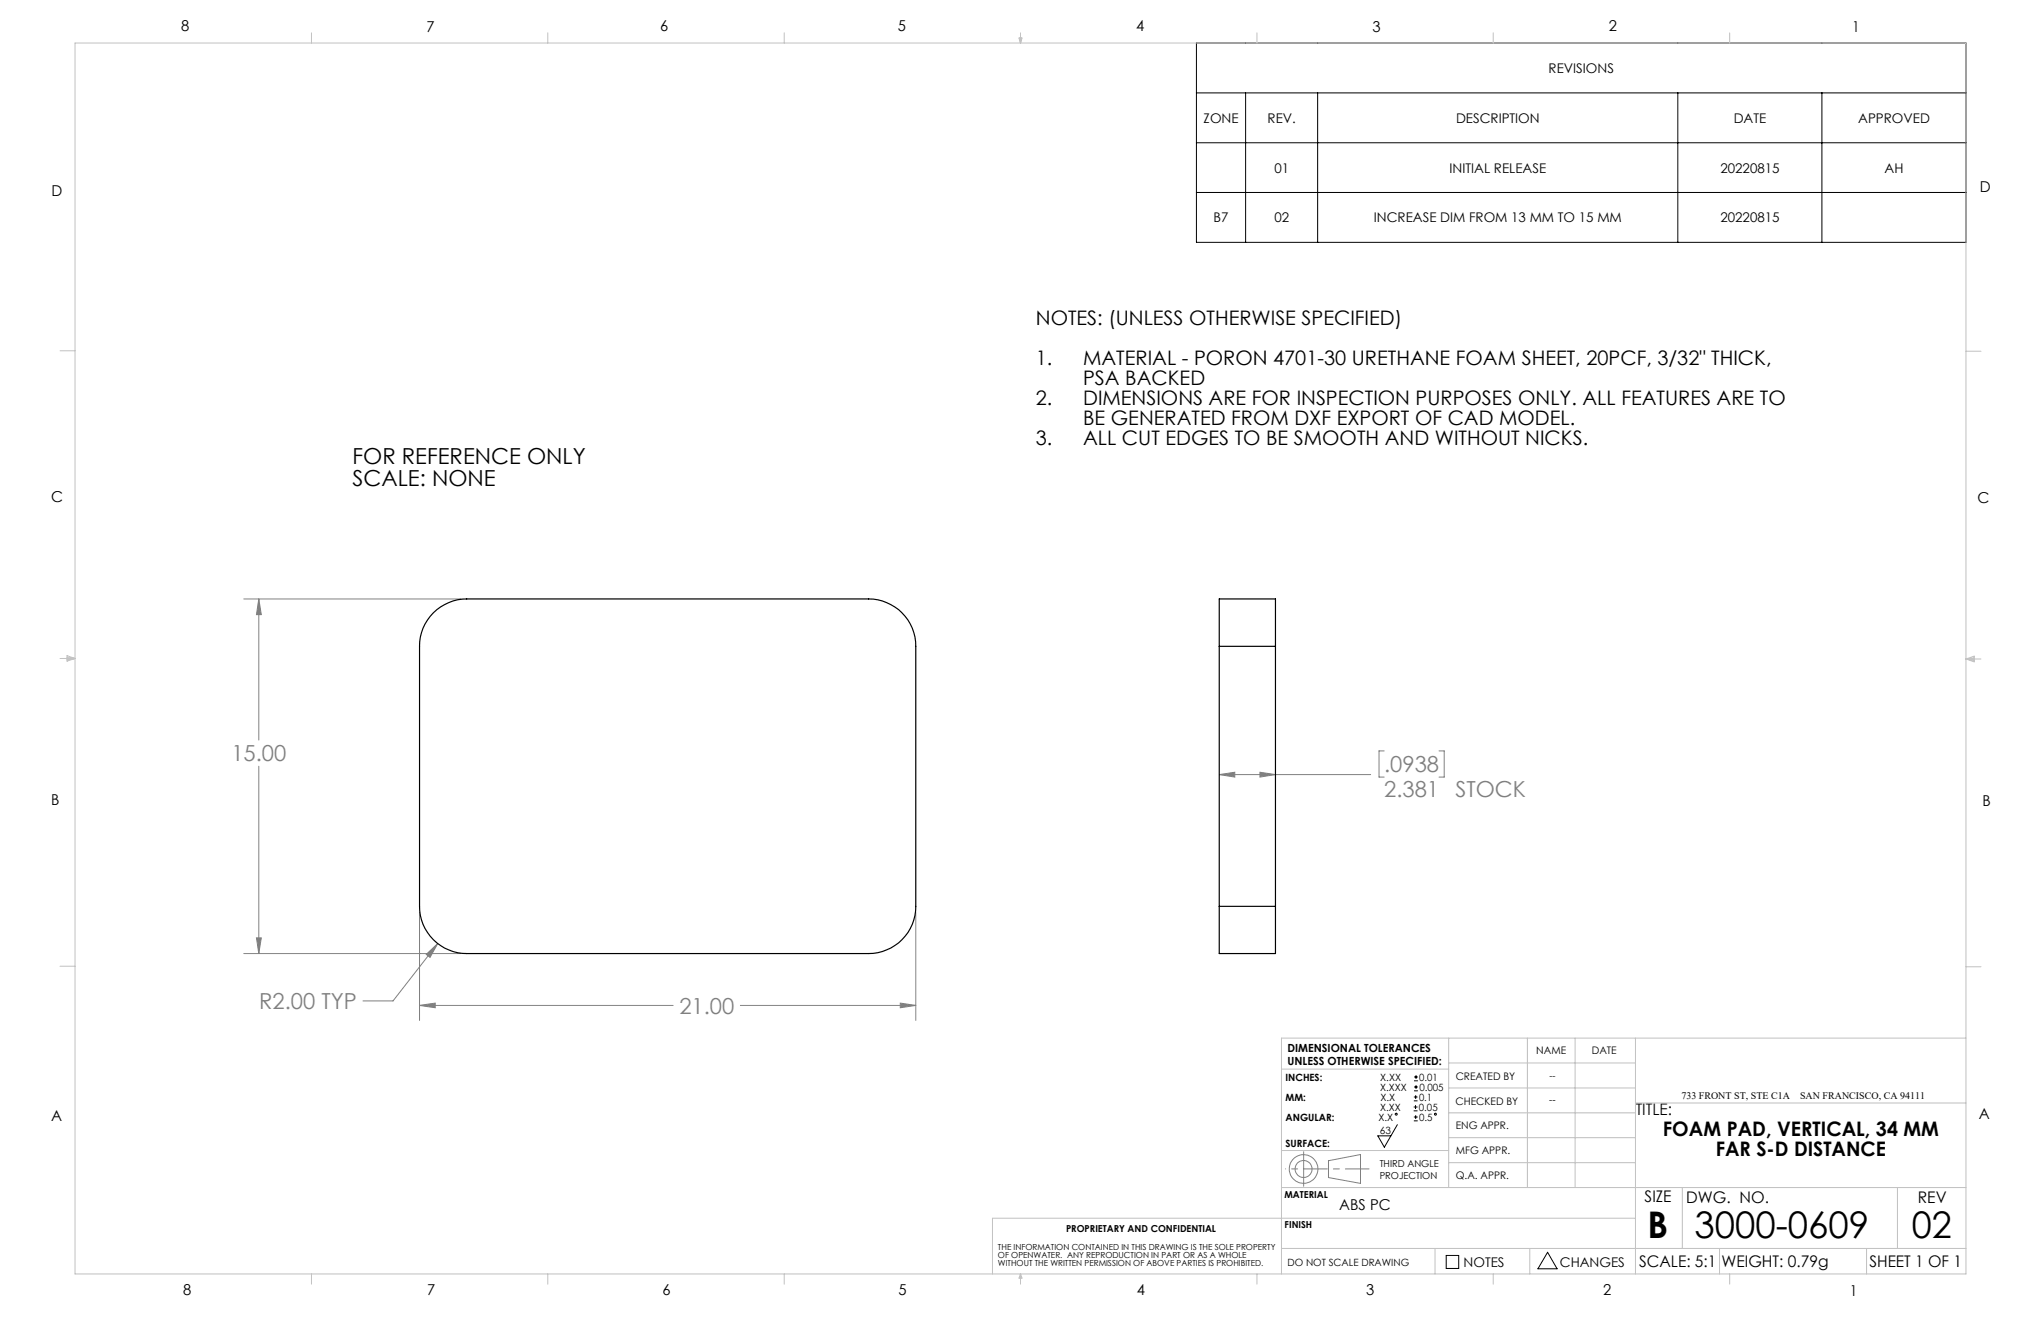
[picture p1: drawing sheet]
<svg xmlns="http://www.w3.org/2000/svg" width="432mm" height="279mm" viewBox="0 0 432 279" stroke-linecap="round" stroke-linejoin="round" font-family="sans-serif">
<g fill="none" stroke="#000" stroke-width=".21">
<path d="M253.1 9.1h162.8v42.2h-162.8zM253.1 19.6h162.8M263.5 19.6v31.7M278.8 19.6v31.7M355 19.6v31.7M385.4 19.6v31.7M253.1 30.2h162.8M253.1 40.7h162.8M295.6 237.9l-2.7 4.7-1.4-2.4h2.8M299.1 234.9h.8M299.1 234.1h.8M299.1 232.8h.8"/>
<path d="M299.1 232h.8M299.1 237.1h.8M299.1 236.3h.8M299.2 228.6h.8M299.2 227.8h.8M299.2 230.7h.8M299.2 229.9h.8M299.5 233.8v.8M299.5 231.6v.8M299.5 235.9v.8M299.6 227.4v.8M299.6 229.5v.8"/>
<path d="M306 265.5h2.6v2.8h-2.6zM327.4 264.9l2 3.5h-4z"/>
<circle cx="295.4" cy="235.7" r=".2"/>
<circle cx="303.7" cy="235.7" r=".2"/>
</g>
<g fill="none" stroke="#808080" stroke-width=".21">
<path d="M51.6 126.7h45.9M54.8 126.7l.5 3.3h-1zM54.8 126.7v29.8M292.8 158.8h-1.1v5.6h1.1M304.4 158.8h1.1v5.6h-1.1M54.8 162.1v39.6M258 163.8l3.2-.5v1.1zM258 163.8h32M266.6 163.3l3.2 .5-3.2 .6zM54.3 198.4h1l-.5 3.3zM88.8 193v22.8M92.6 199.6l-9.5 12.1h-6.3"/>
<path d="M193.7 193v22.8M51.6 201.7h45.9M88.8 212.7l3.3-.5v.9zM88.8 212.7h53.6M90.2 201.9l2.4-2.3-1.6 2.9zM156.6 212.7h37.1M190.5 212.2l3.2 .5-3.2 .4zM281.1 245.5l6.7-1.3v6.1l-6.7-1.2z"/>
<circle cx="275.8" cy="247.3" r="1.8"/>
<circle cx="275.8" cy="247.3" r="3"/>
</g>
<path d="M275.8 247.2h13.8" fill="none" stroke="#808080" stroke-width=".21" stroke-dasharray="15.2 1.3 1.3 1.3" stroke-dashoffset="10.2"/>
<path d="M275.8 247.2v-3.6M275.8 247.2v3.7" fill="none" stroke="#808080" stroke-width=".21" stroke-dasharray="15.2 1.3 1.3 1.3"/>
<path d="M275.8 247.2h-3.8" fill="none" stroke="#808080" stroke-width=".21" stroke-dasharray="15.2 1.3 1.3 1.3" stroke-dashoffset="15.2"/>
<g fill="none" stroke="#c0c0c0" stroke-width=".21">
<path d="M15.9 9.1h400v260.4h-400zM65.9 6.9v2.2M115.9 6.9v2.2M165.9 6.9v2.2M215.6 8h.6l-.3 1.1zM215.7 8l.2 1.1M215.9 6.9v2.2M216 8l-.1 1.1M265.9 6.9v2.2M315.9 6.9v2.2M365.9 6.9v2.2M12.7 74.2h3.2"/>
<path d="M415.9 74.3h3.2M12.7 139.3h3.2M14.2 139.1l1.7 .2M14.2 138.7l1.7 .6-1.7 .5zM15.9 139.3l-1.7 .3M415.9 139.4h3.2M415.9 139.4l1.8-.6v1.2zM415.9 139.4l1.8 .3M417.7 139.2l-1.8 .2M12.7 204.4h3.2M306.5 219.6v31.6M323.1 219.6v31.6"/>
<path d="M333.2 219.6v31.6M346 219.6v49.9M415.9 204.5h3.2M415.9 219.6h-144.8v49.9M271.1 226.1h35.4M306.5 235.4h39.5M306.5 230.1h39.5M306.5 224.8h39.5M346 233.3h69.9M271.1 251.2h144.8M271.1 243.3h35.4M306.5 245.9h39.5"/>
<path d="M306.5 240.6h39.5M346 257.7h-136v11.8M355.9 251.2v12.9M401.4 251.2v12.9M65.9 269.5v2.1M115.9 269.5v2.1M165.9 269.5v2.1M215.9 269.5v2.1M215.9 269.5l.3 .8h-.6zM265.9 269.5v2.1M271.1 264.1h144.8M303.6 264.1v5.4"/>
<path d="M315.9 269.5v2.1M323.6 264.1v5.4M363.8 264.1v5.4M365.9 269.5v2.1M394.9 264.1v5.4"/>
</g>
<path d="M88.8 212.7l3.3-.5v.9zM190.5 212.2l3.2 .5-3.2 .4zM54.8 126.7l.5 3.3h-1zM54.3 198.4h1l-.5 3.3zM90.2 201.9l.8 .6 1.6-2.9zM258 163.8l3.2-.5v1.1zM266.6 163.3l3.2 .5-3.2 .6z" fill="#808080"/>
<path d="M91.7 129.6a10.2 10.2 0 0 1 7-2.9h85.1a10 10 0 0 1 9.9 10v55a10 10 0 0 1-9.9 10h-85.1a10 10 0 0 1-9.9-10v-55a9.8 9.8 0 0 1 2.9-7.1zM258 136.7v-10h11.8v10M258 136.7v55M258 136.7h11.8M269.8 136.7v55M258 191.7v10h11.8v-10M258 191.7h11.8" fill="none" stroke="#000" stroke-width=".25"/>
<g font-size="7.8">
<text x="348.5" y="261.9">B</text>
<text x="358.5" y="261.9">3000-0609</text>
<text x="404.5" y="261.8">02</text>
</g>
<g font-size="4.7">
<text x="74.6" y="98.2">FOR REFERENCE ONLY</text>
<text x="74.6" y="102.7">SCALE: NONE</text>
</g>
<g font-size="4.7" fill="#808080">
<text x="49" y="161">15.00</text>
<text x="292.8" y="163.3">.0938</text>
<text x="292.8" y="168.6">2.381</text>
<text x="307.9" y="168.5">STOCK</text>
<text x="54.8" y="213.4">R2.00 TYP</text>
<text x="143.7" y="214.4">21.00</text>
</g>
<g font-size="4.2">
<text x="219.2" y="68.8">NOTES: (UNLESS OTHERWISE SPECIFIED)</text>
<text x="219.2" y="77.3">1.</text>
<text x="229.1" y="77.3">MATERIAL - PORON 4701-30 URETHANE FOAM SHEET, 20PCF, 3/32&quot; THICK,</text>
<text x="229.1" y="81.5">PSA BACKED</text>
<text x="219.2" y="85.8">2.</text>
<text x="229.1" y="85.8">DIMENSIONS ARE FOR INSPECTION PURPOSES ONLY. ALL FEATURES ARE TO</text>
<text x="229.1" y="90">BE GENERATED FROM DXF EXPORT OF CAD MODEL.</text>
<text x="219.2" y="94.2">3.</text>
<text x="229.1" y="94.2">ALL CUT EDGES TO BE SMOOTH AND WITHOUT NICKS.</text>
<text x="351.8" y="240.3">FOAM PAD, VERTICAL, 34 MM</text>
<text x="363" y="244.5">FAR S-D DISTANCE</text>
</g>
<g font-size="3.4">
<text x="346.1" y="235.9">TITLE:</text>
<text x="347.9" y="254.3">SIZE</text>
<text x="356.7" y="254.4">DWG. NO.</text>
<text x="405.7" y="254.5">REV</text>
<text x="346.8" y="267.9">SCALE: 5:1</text>
<text x="364.2" y="267.9">WEIGHT: 0.79g</text>
<text x="395.5" y="267.9">SHEET 1 OF 1</text>
</g>
<g font-size="3.2">
<text x="38.3" y="6.7">8</text>
<text x="90.2" y="6.7">7</text>
<text x="139.7" y="6.5">6</text>
<text x="190" y="6.5">5</text>
<text x="240.4" y="6.5">4</text>
<text x="290.4" y="6.7">3</text>
<text x="340.4" y="6.5">2</text>
<text x="391.9" y="6.7">1</text>
<text x="10.9" y="41.6">D</text>
<text x="418.9" y="40.7">D</text>
<text x="10.9" y="106.3">C</text>
<text x="418.4" y="106.4">C</text>
<text x="10.8" y="170.2">B</text>
<text x="419.4" y="170.6">B</text>
<text x="10.8" y="237.2">A</text>
<text x="418.6" y="236.8">A</text>
<text x="283.3" y="255.9">ABS PC</text>
<text x="38.8" y="273.8">8</text>
<text x="90.4" y="273.8">7</text>
<text x="140.2" y="273.8">6</text>
<text x="190.1" y="273.9">5</text>
<text x="240.5" y="273.8">4</text>
<text x="289" y="273.9">3</text>
<text x="339.1" y="273.8">2</text>
<text x="391.4" y="274.1">1</text>
</g>
<g font-size="2.8">
<text x="327.6" y="15.4">REVISIONS</text>
<text x="254.6" y="26">ZONE</text>
<text x="268.2" y="26">REV.</text>
<text x="308" y="26">DESCRIPTION</text>
<text x="366.8" y="26">DATE</text>
<text x="393.1" y="26">APPROVED</text>
<text x="269.6" y="36.5">01</text>
<text x="306.7" y="36.5">INITIAL RELEASE</text>
<text x="364" y="36.5">20220815</text>
<text x="398.7" y="36.5">AH</text>
<text x="256.8" y="47">B7</text>
<text x="269.6" y="47">02</text>
<text x="290.7" y="47">INCREASE DIM FROM 13 MM TO 15 MM</text>
<text x="364" y="47">20220815</text>
<text x="309.6" y="268">NOTES</text>
<text x="330" y="268">CHANGES</text>
</g>
<g font-size="2.4">
<text x="272.4" y="222.5">DIMENSIONAL TOLERANCES</text>
<text x="272.4" y="225.3">UNLESS OTHERWISE SPECIFIED:</text>
</g>
<g font-size="2.2">
<text x="325" y="222.9">NAME</text>
<text x="336.8" y="222.9">DATE</text>
<text x="308" y="233.6">CHECKED BY</text>
<text x="308" y="228.4">CREATED BY</text>
<text x="308" y="238.8">ENG APPR.</text>
<text x="308" y="244">MFG APPR.</text>
<text x="308" y="249.3">Q.A. APPR.</text>
</g>
<g font-size="2.1">
<text x="272" y="228.6">INCHES:</text>
<text x="272" y="232.8">MM:</text>
<text x="292" y="230.7">X.XXX</text>
<text x="292" y="228.6">X.XX</text>
<text x="292.1" y="232.8">X.X</text>
<text x="300.2" y="232.8">0.1</text>
<text x="300.3" y="228.6">0.01</text>
<text x="300.3" y="230.7">0.005</text>
<text x="327.8" y="233.4">--</text>
<text x="355.7" y="232.4">733 FRONT ST, STE C1A</text>
<text x="380.8" y="232.4">SAN FRANCISCO, CA 94111</text>
<text x="272" y="237">ANGULAR:</text>
<text x="291.6" y="237">X.X</text>
<text x="291.9" y="239.8">63</text>
<text x="292" y="234.9">X.XX</text>
<text x="300.2" y="234.9">0.05</text>
<text x="300.2" y="237">0.5</text>
<text x="272" y="242.6">SURFACE:</text>
<text x="272.4" y="267.8">DO NOT SCALE DRAWING</text>
</g>
<g font-size="2">
<text x="327.8" y="228.3">--</text>
<text x="291.9" y="246.8">THIRD ANGLE</text>
<text x="291.9" y="249.3">PROJECTION</text>
<text x="271.7" y="253.4">MATERIAL</text>
<text x="225.5" y="260.6">PROPRIETARY AND CONFIDENTIAL</text>
<text x="271.8" y="259.7">FINISH</text>
</g>
<g font-size="1.8">
<text x="211.1" y="264.3">THE INFORMATION CONTAINED IN THIS DRAWING IS THE SOLE PROPERTY</text>
<text x="211.1" y="266.1">OF OPENWATER. ANY REPRODUCTION IN PART OR AS A WHOLE</text>
<text x="211.1" y="267.8">WITHOUT THE WRITTEN PERMISSION OF ABOVE PARTIES IS PROHIBITED.</text>
</g>
</svg>
